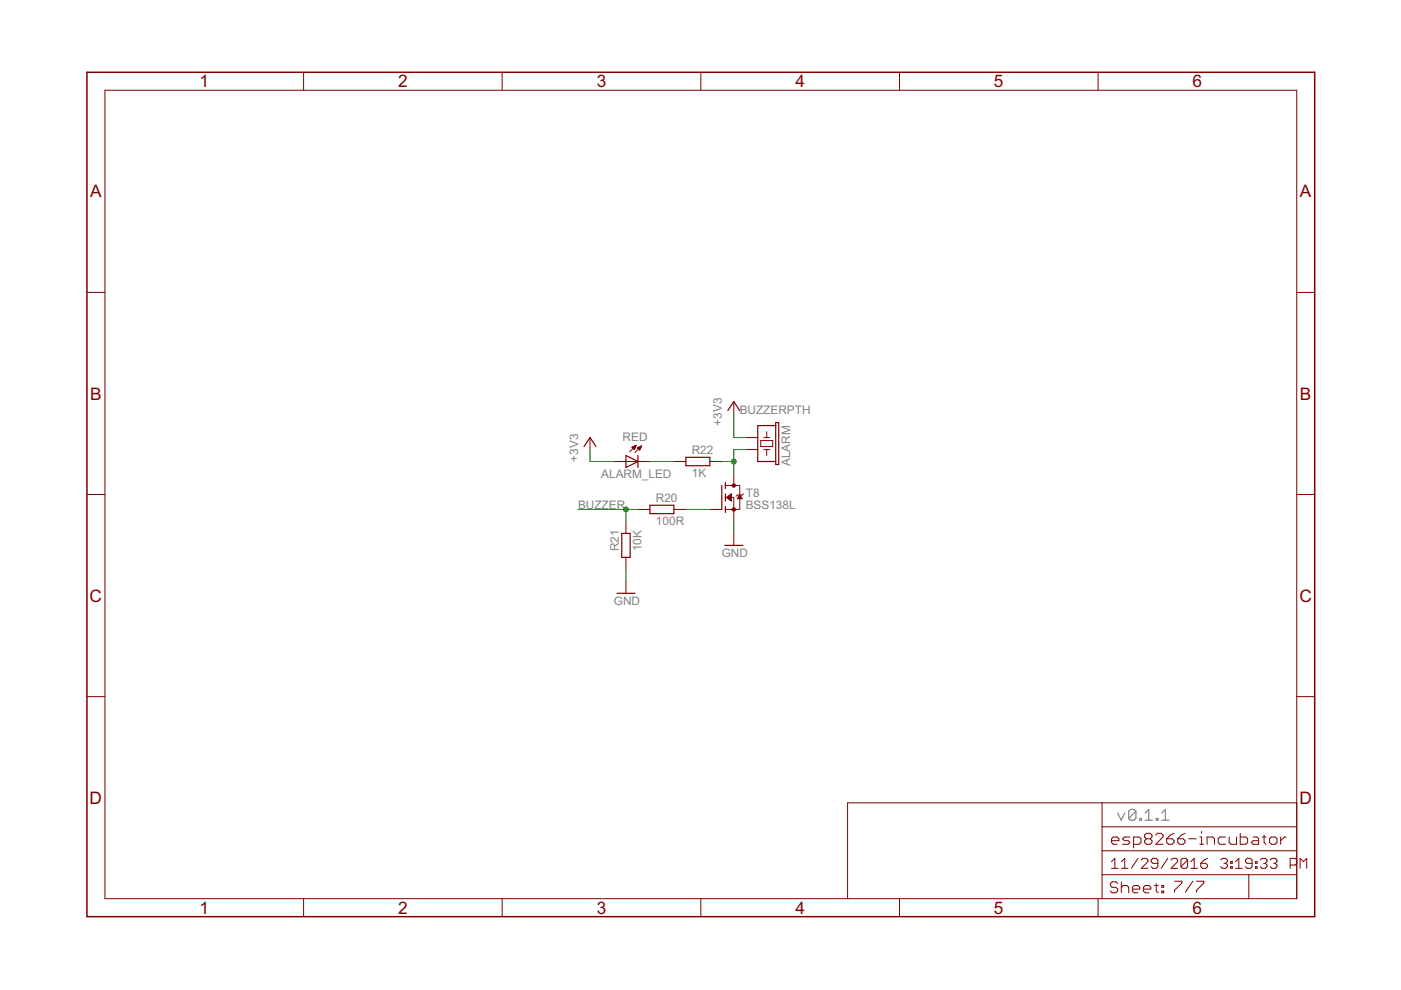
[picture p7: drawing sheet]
<svg xmlns="http://www.w3.org/2000/svg" width="297mm" height="210mm" viewBox="0 0 297 210" stroke-linecap="round" stroke-linejoin="round" font-family="sans-serif">
<path d="M237 172.4l.7 1.5 .8-1.5M240.8 172l-.3-.4h-.8l-.4 .4v1.5M240.8 172v1.5l-.3 .4h-.8l-.4-.4M240.8 172l-1.5 1.5M241.6 173.5h.4v.4h-.4zM242.8 173.9h1.5M242.8 172.4l.8-.8v2.3M245.2 173.5h.3v.4h-.3zM246.3 173.9h1.5M246.3 172.4l.8-.8v2.3" fill="none" stroke="#808080" stroke-width=".25"/>
<g fill="none" stroke="#800000" stroke-width=".21">
<path d="M22.2 19.1h252.7v171.4h-252.7zM64.4 15.3v3.8M106.5 15.3v3.8M148.6 15.3v3.8M190.7 15.3v3.8M232.8 15.3v3.8M18.4 62h3.8M274.9 62h3.8M125.1 92.8v2.5M130.2 97.9h7.6M134 94.8l.9-.4-.4 .9zM134 94.8h.7"/>
<path d="M134.1 95h.5M134.2 94.7h.5M134.3 95.1h.3M134.4 95.2h.1M134.5 94.6h.3M134.7 94.5h.2M134.9 94.4l-1.4 1.4M135.1 94.9l.9-.3-.4 .8zM135.1 95h.7M135.3 95.1h.5M135.3 94.8h.6M135.4 95.2h.3"/>
<path d="M135.5 95.3h.2M135.6 94.7h.4M135.9 94.6h.1M136 94.6l-1.4 1.3M142.9 97.9h2.5M150.5 97.9h2.5M155.6 85.2v2.5M158.1 92.8h2.6M158.1 95.3h2.6M161.3 93.4h2.5v1.3h-2.5zM161.9 92.8h1.3M161.9 95.3h1.3"/>
<path d="M162.6 91.5v1.3M162.6 95.3v1.3M18.4 104.8h3.8M132.7 110.6v2.5M132.7 118.2v2.5M135.3 108h2.5M142.9 108h2.5M150.5 108h2.5M153.8 102.9h3v5.1h-3M153.8 105.5h1.8v5.1M154.1 105.5l1-.8v1.5zM154.1 105.5h1"/>
<path d="M154.2 105.6h.9M154.2 105.3h.9M154.3 105.7h.8M154.4 105.2h.7M154.5 105.8h.6M154.6 105.1h.5M154.7 105.9h.4M154.7 105h.4M154.8 106.1h.3M154.9 104.9h.2M155 106.2h.1M155 104.7h.1"/>
<path d="M155.6 100.4v2.5M155.6 113.1v2.5M156.4 105.7h.9M156.4 105.6h.8M156.5 105.5h.7M156.6 105.3h.5M156.7 105.2h.3M156.8 105.1h.1M156.8 105l.6 .7h-1.1zM156.8 105h.1M157.6 104.7l-.2 .3h-1.1l-.2 .2M274.9 104.8h3.8"/>
<path d="M132.7 123.3v2.5M18.4 147.7h3.8M274.9 147.7h3.8M233.7 170.2v20.3M233.7 175.3h41.2M235.7 178.2h1.5v-.4l-.4-.3h-.7l-.4 .3v.8l.4 .4h.7M239.6 177.5h-1.2l-.4 .3 .4 .4h.8l.4 .4-.4 .4h-1.2M240.3 179h1.2l.4-.4v-.8l-.4-.3h-1.2v2.3M243.1 177.8l-.4 .4v.4l.4 .4h.8l.3-.4v-.4l-.3-.4M243.1 177.8l-.4-.3v-.4l.4-.4h.8l.3 .4v.4l-.3 .3M243.1 177.8h.8M245 177.1l.4-.4h.8l.4 .4v.4l-1.6 1.5h1.6"/>
<path d="M247.4 177.8h1.1l.4 .4v.4l-.4 .4h-.7l-.4-.4zM248.9 176.7l-.8 .4-.7 .7M249.7 177.8h1.2l.3 .4v.4l-.3 .4h-.8l-.4-.4zM251.2 176.7l-.7 .4-.8 .7M252 177.8h1.6M254.4 179h.8M254.4 177.5h.4v1.5M254.8 176.3v.4M255.9 179v-1.5h1.2l.4 .3v1.2M259.8 177.5h-1.1l-.4 .3v.8l.4 .4h1.1M260.6 177.5v1.1l.4 .4h1.2v-1.5M263 176.7v2.3h1.1l.4-.4v-.8l-.4-.3h-1.1"/>
<path d="M265.7 177.5h.8l.3 .3v1.2h-1.1l-.4-.4 .4-.4h1.1M267.6 177.5h.8M268 177.1v1.5l.4 .4M269.2 177.8l.4-.3h.8l.3 .3v.8l-.3 .4h-.8l-.4-.4zM271.5 177.5v1.5M272.7 177.5h-.4l-.8 .7M274.9 170.2h-95.2v20.3M64.4 190.5v3.9M106.5 190.5v3.9M148.6 190.5v3.9M190.7 190.5v3.9M232.8 190.5v3.9"/>
<path d="M233.7 185.5h41.2M233.7 180.4h41.2M235.6 182.7l.8-.7v2.1M235.6 184.1h1.5M237 187.3l-.4-.3h-.8l-.4 .3v.4l.4 .4h.8l.4 .4v.4l-.4 .4h-.8l-.4-.4M237.7 187v2.3M237.7 188.1l.4-.4h.8l.4 .4v1.2M237.8 184.1h1.4M237.8 182.7l.7-.7v2.1M240.1 188.5h1.6v-.4l-.4-.4h-.8l-.4 .4v.8l.4 .4h.8M241.3 182l-1.4 2.1M242 182.4l.3-.4h.7l.4 .4v.3l-1.4 1.4h1.4"/>
<path d="M242.4 188.5h1.6v-.4l-.4-.4h-.8l-.4 .4v.8l.4 .4h.8M244.8 187.7h.8M245.2 187.3v1.6l.4 .4M245.5 183h-1.1l-.3-.3v-.3l.3-.4h.7l.4 .4v1.3l-.4 .4h-.7l-.3-.4M246.3 187.7h.4v.4h-.4zM246.3 188.9h.4v.4h-.4zM247.6 182l-1.4 2.1M248.3 182.4l.3-.4h.7l.4 .4v.3l-1.4 1.4h1.4M249 186.8h1.6v.4l-1.6 1.6v.4M251.8 182.4v1.3l-.4 .4h-.7l-.3-.4M251.8 182.4l-.4-.4h-.7l-.3 .4v1.3M251.8 182.4l-1.4 1.3"/>
<path d="M252.5 184.1h1.4M252.5 182.7l.7-.7v2.1M252.9 186.8l-1.6 2.4M253.7 186.8h1.5v.4l-1.5 1.6v.4M254.6 183h1.1l.3 .4v.3l-.3 .4h-.7l-.4-.4zM256 182l-.7 .4-.7 .6M258.8 182.4l.4-.4h.7l.3 .4v.3l-.3 .3M259.5 183h.4M259.9 183l.3 .4v.3l-.3 .4h-.7l-.4-.4M260.9 183.7h.4v.4h-.4zM260.9 182.7h.4v.3h-.4zM262 184.1h1.4"/>
<path d="M262 182.7l.7-.7v2.1M264.8 185.5v5M265.5 183h-1.1l-.3-.3v-.3l.3-.4h.7l.4 .4v1.3l-.4 .4h-.7l-.3-.4M266.2 183.7h.3v.4h-.3zM266.2 182.7h.3v.3h-.3zM267.2 182.4l.4-.4h.7l.3 .4v.3l-.3 .3M267.9 183h.4M268.3 183l.3 .4v.3l-.3 .4h-.7l-.4-.4M269.3 182.4l.4-.4h.7l.3 .4v.3l-.3 .3M270 183h.4M270.4 183l.3 .4v.3l-.3 .4h-.7l-.4-.4M275 182.4l-.4-.4h-1.1v2.1"/>
<path d="M275 183l-.4 .4h-1.1M275.7 184.1v-2.1l.7 .7 .7-.7v2.1"/>
</g>
<path d="M18.4 15.3h260.3v179.1h-260.3z" fill="none" stroke="#800000" stroke-width=".32"/>
<g fill="none" stroke="#800000" stroke-width=".25">
<path d="M123.8 94.7l1.3-1.9 1.3 1.9M132.7 96.6l2.6 1.3-2.6 1.2zM135.3 96.6v2.5M145.4 97h5.1v1.7h-5.1zM154.3 87.1l1.3-1.9 1.2 1.9M164.5 90.2h-3.8v7.7h3.8M164.5 89.6h.6v8.9h-.6zM131.8 113.1h1.8v5.1h-1.8zM137.8 107.1h5.1v1.8h-5.1zM153 102.9v5.1M153.7 115.6h3.8M153.8 102.3v1.3"/>
<path d="M153.8 104.7v1.5M153.8 107.4v1.2M130.8 125.8h3.8"/>
</g>
<g fill="#800000" stroke="#800000" stroke-width=".21">
<circle cx="155.6" cy="108" r=".36"/>
<circle cx="155.6" cy="102.9" r=".36"/>
</g>
<path d="M125.1 95.3v2.6h5.1M137.8 97.9h5.1M153 97.9h2.6M155.6 87.7v5.1h2.5M158.1 95.3h-2.5v5.1M122.6 108h12.7M132.7 108v2.6M145.4 108h5.1M155.6 110.6v2.5M132.7 120.7v2.6" fill="none" stroke="#008000" stroke-width=".21"/>
<g fill="#008000" stroke="#008000" stroke-width=".21">
<circle cx="132.7" cy="108" r=".51"/>
<circle cx="155.6" cy="97.9" r=".51"/>
</g>
<g font-size="4.1" fill="#800000">
<text x="42.3" y="18.5">1</text>
<text x="84.4" y="18.5">2</text>
<text x="126.5" y="18.5">3</text>
<text x="168.6" y="18.5">4</text>
<text x="210.7" y="18.5">5</text>
<text x="252.9" y="18.5">6</text>
<text x="19.1" y="41.9">A</text>
<text x="275.6" y="41.9">A</text>
<text x="19.1" y="84.7">B</text>
<text x="275.6" y="84.7">B</text>
<text x="19" y="127.6">C</text>
<text x="275.5" y="127.6">C</text>
<text x="19" y="170.4">D</text>
<text x="275.5" y="170.4">D</text>
<text x="42.3" y="193.7">1</text>
<text x="84.4" y="193.7">2</text>
<text x="126.5" y="193.7">3</text>
<text x="168.6" y="193.7">4</text>
<text x="210.7" y="193.7">5</text>
<text x="252.9" y="193.7">6</text>
</g>
<g font-size="2.8" fill="#808080">
<text x="156.8" y="87.7">BUZZERPTH</text>
<text x="132" y="93.4">RED</text>
<text x="153" y="90.2" transform="rotate(-90 153 90.2)">+3V3</text>
<text x="122.6" y="97.9" transform="rotate(-90 122.6 97.9)">+3V3</text>
<text x="127.5" y="101.4">ALARM_LED</text>
<text x="146.7" y="101.2">1K</text>
<text x="146.7" y="96.4">R22</text>
<text x="167.5" y="98.9" transform="rotate(-90 167.5 98.9)">ALARM</text>
<text x="139.1" y="106.5">R20</text>
<text x="158.1" y="105.5">T8</text>
<text x="122.6" y="108">BUZZER</text>
<text x="139.1" y="111.3">100R</text>
<text x="158.1" y="108">BSS138L</text>
<text x="131.2" y="116.9" transform="rotate(-90 131.2 116.9)">R21</text>
<text x="136" y="116.9" transform="rotate(-90 136 116.9)">10K</text>
<text x="153" y="118.2">GND</text>
<text x="130.2" y="128.3">GND</text>
</g>
</svg>
